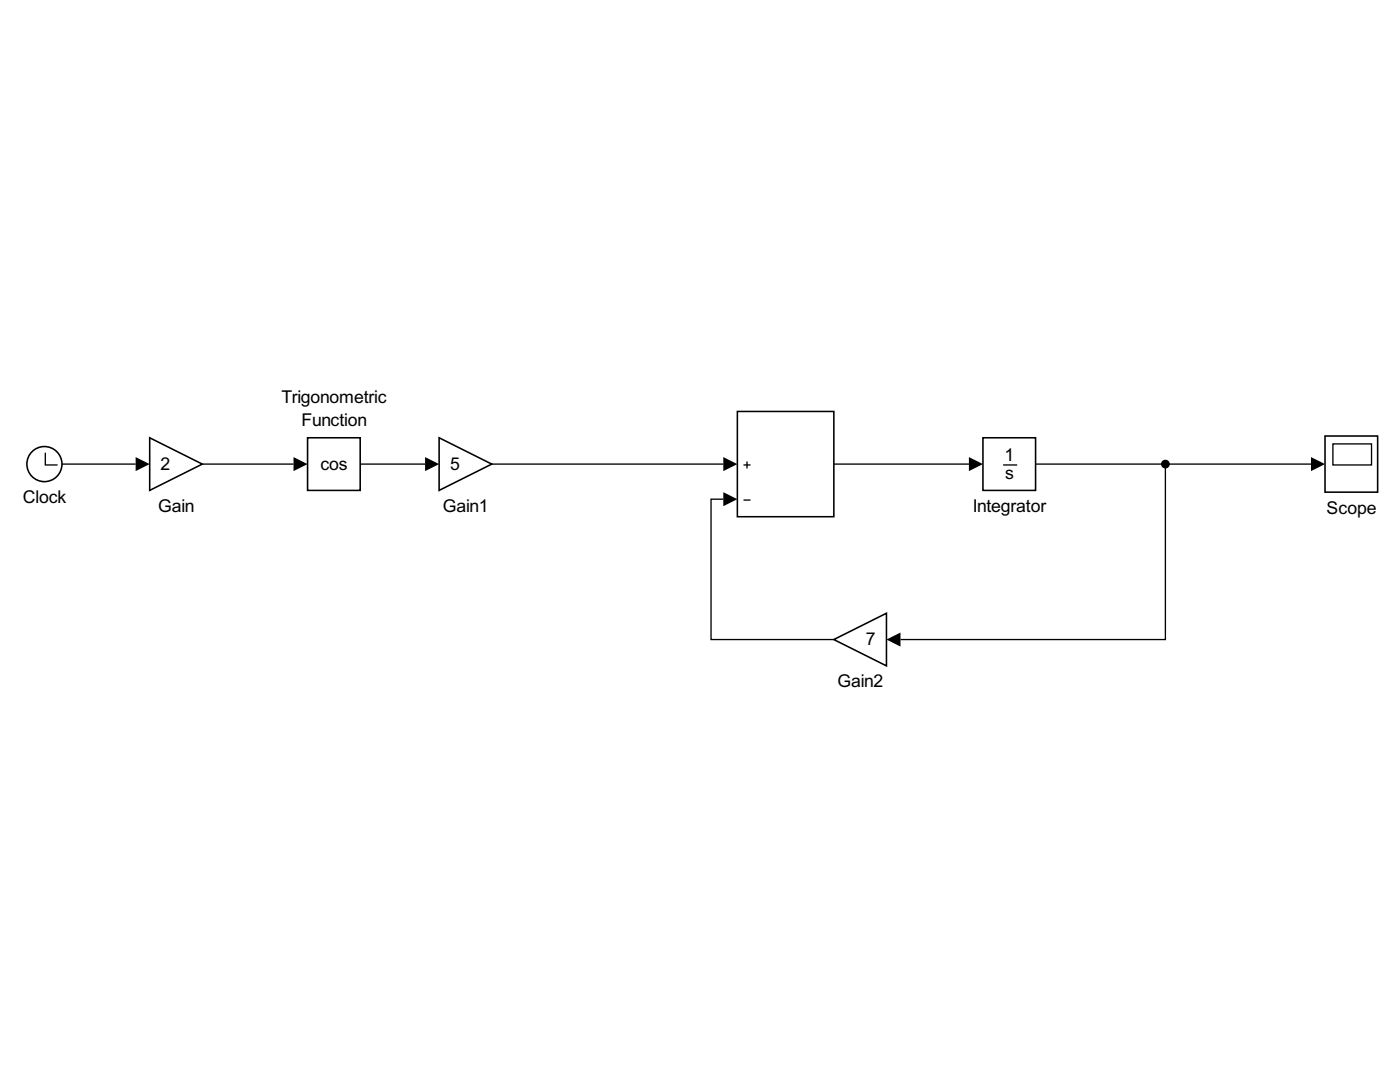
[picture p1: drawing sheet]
<svg xmlns="http://www.w3.org/2000/svg" width="279mm" height="216mm" viewBox="0 0 279 216" stroke-linecap="round" stroke-linejoin="round" font-family="sans-serif">
<path d="M148.4 92.8h1.4M148.4 99.8h1.4M149.1 92.1v1.4" fill="none" stroke="#000" stroke-width=".26"/>
<path d="M147.2 82.1h19.2v21h-19.2z" fill="none" stroke="#000" stroke-width=".31"/>
<path d="M264.4 87h10.5v11.2h-10.5z" fill="#fff"/>
<path d="M266 88.6h7.7v4.2h-7.7z" fill="none" stroke="#000" stroke-width=".26"/>
<path d="M264.4 87h10.5v11.2h-10.5z" fill="none" stroke="#000" stroke-width=".31"/>
<path d="M196.2 87.4h10.5v10.5h-10.5z" fill="#fff"/>
<path d="M200.2 92.8h2.8" fill="none" stroke="#000" stroke-width=".26"/>
<path d="M196.2 87.4h10.5v10.5h-10.5z" fill="none" stroke="#000" stroke-width=".31"/>
<path d="M29.9 87.4l10.5 5.2-10.5 5.3z" fill="#fff"/>
<path d="M29.9 87.4l10.5 5.2-10.5 5.3z" fill="none" stroke="#000" stroke-width=".31"/>
<path d="M61.4 87.4h10.5v10.5h-10.5z" fill="#fff"/>
<path d="M61.4 87.4h10.5v10.5h-10.5z" fill="none" stroke="#000" stroke-width=".31"/>
<circle cx="8.9" cy="92.6" r="3.5" fill="#fff"/>
<path d="M9 90.3v2.5h2.5" fill="none" stroke="#000" stroke-width=".26"/>
<circle cx="8.9" cy="92.6" r="3.5" fill="none" stroke="#000" stroke-width=".31"/>
<path d="M87.6 87.4l10.5 5.2-10.5 5.3z" fill="#fff"/>
<path d="M87.6 87.4l10.5 5.2-10.5 5.3z" fill="none" stroke="#000" stroke-width=".31"/>
<path d="M166.4 127.6l10.5-5.2v10.5z" fill="#fff"/>
<path d="M166.4 127.6l10.5-5.2v10.5z" fill="none" stroke="#000" stroke-width=".31"/>
<path d="M27.1 91.2l2.8 1.4-2.8 1.4zM58.6 91.2l2.8 1.4-2.8 1.4zM84.8 91.2l2.8 1.4-2.8 1.4zM144.4 91.2l2.8 1.4-2.8 1.4zM144.4 98.2l2.8 1.4-2.8 1.4zM193.4 91.2l2.8 1.4-2.8 1.4zM261.6 91.2l2.8 1.4-2.8 1.4zM176.9 127.6l2.8-1.4v2.8z" fill="#000"/>
<path d="M12.4 92.6h14.7M40.4 92.6h18.2M71.9 92.6h12.9M98.1 92.6h46.3M144.4 99.6h-2.5v28h24.5M166.4 92.6h27M206.7 92.6h54.9M232.6 92.6v35h-52.9" fill="none" stroke="#000" stroke-width=".26"/>
<circle cx="232.6" cy="92.6" r=".88" fill="#000"/>
<g font-size="3.9">
<text x="56.2" y="80.4">Trigonometric</text>
<text x="60.2" y="85">Function</text>
<text x="32.1" y="93.8">2</text>
<text x="64" y="93.8">cos</text>
<text x="89.8" y="93.8">5</text>
<text x="200.5" y="92">1</text>
<text x="200.6" y="95.5">s</text>
<text x="4.6" y="100.4">Clock</text>
<text x="31.6" y="102.1">Gain</text>
<text x="88.4" y="102.1">Gain1</text>
<text x="194.1" y="102.1">Integrator</text>
<text x="264.8" y="102.5">Scope</text>
<text x="172.8" y="128.8">7</text>
<text x="167.1" y="137.2">Gain2</text>
</g>
</svg>
